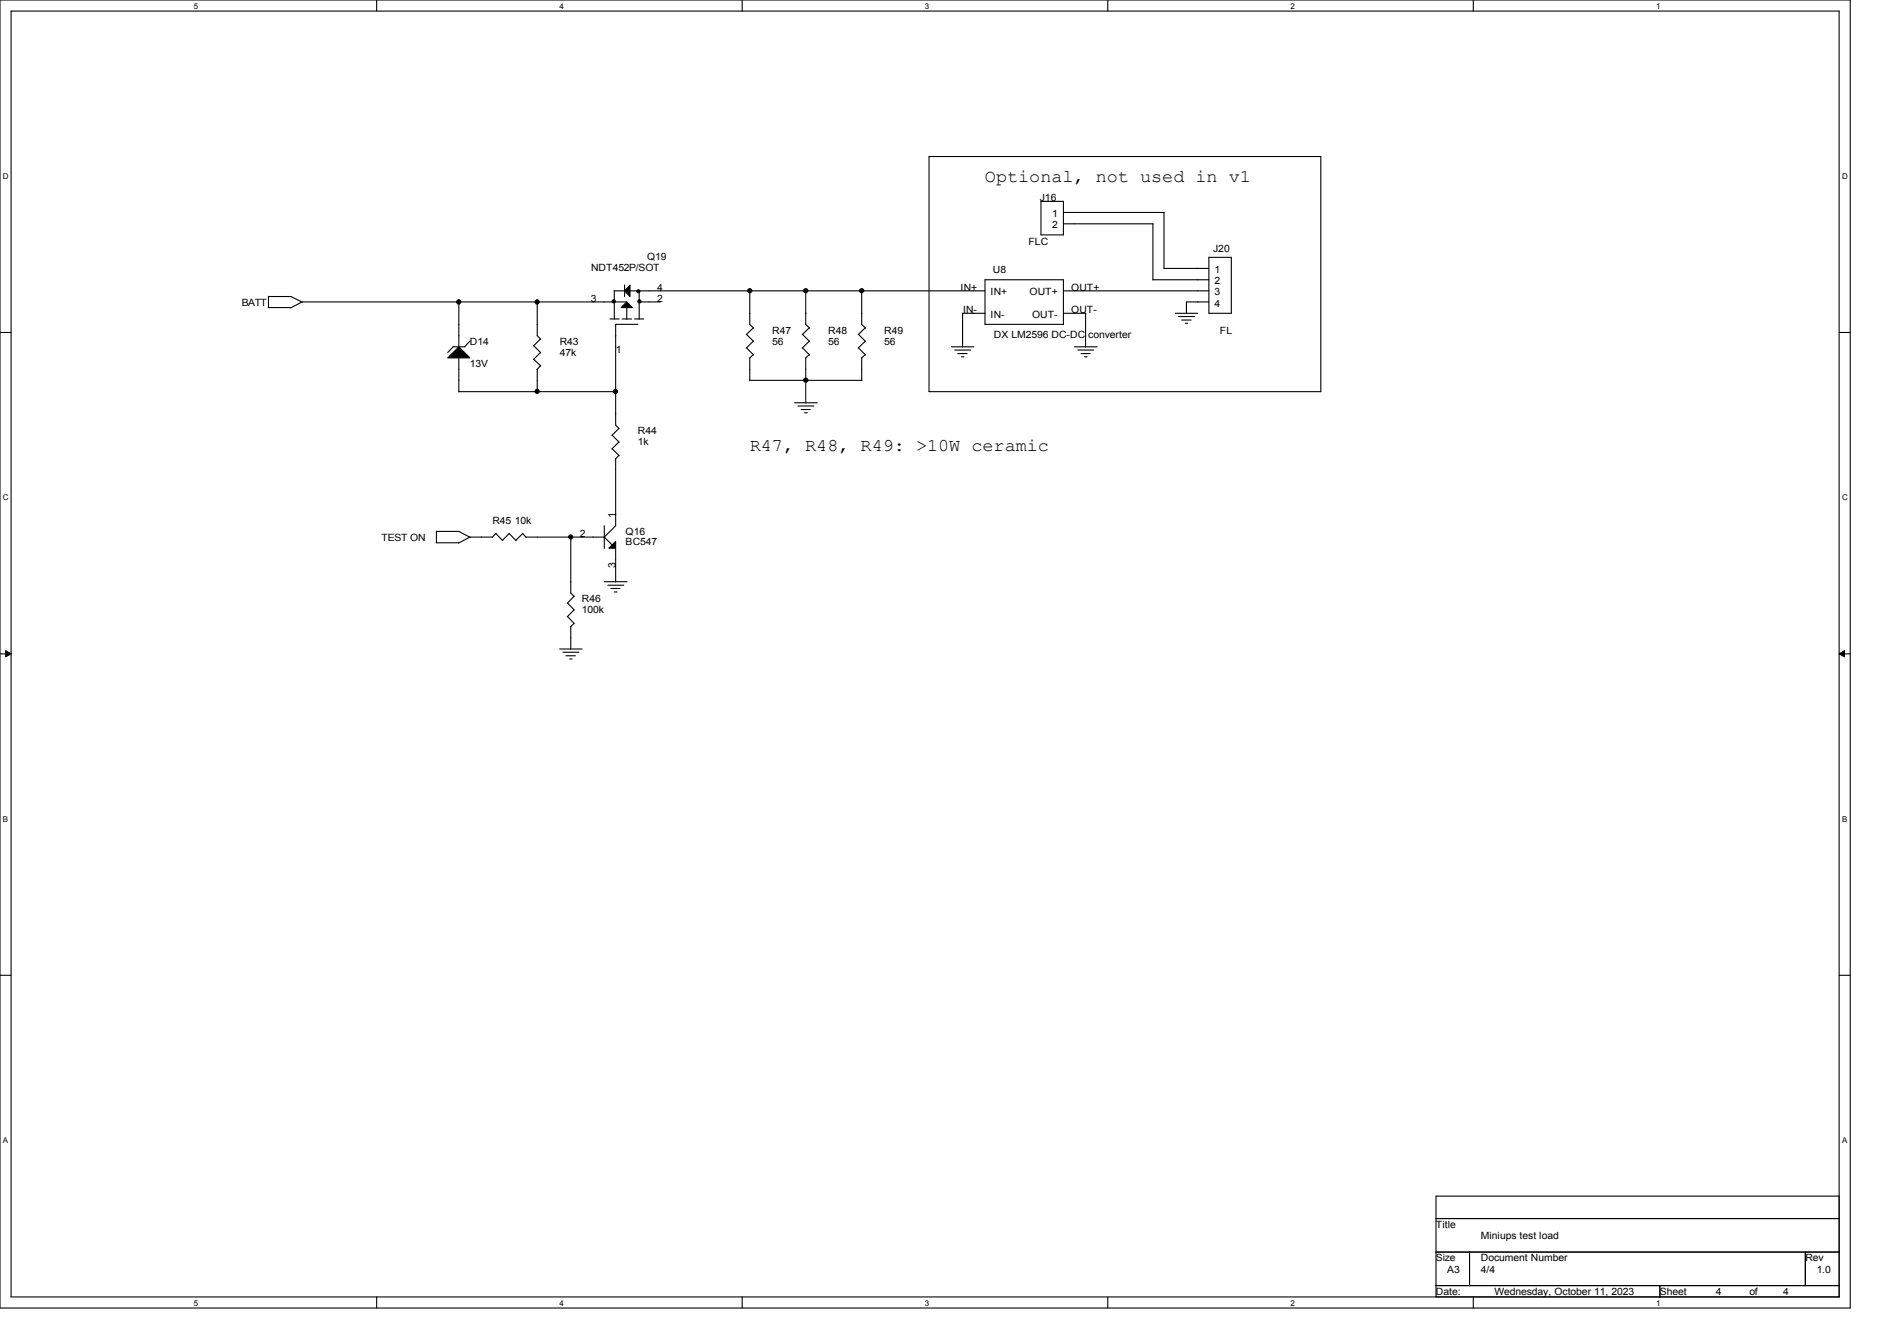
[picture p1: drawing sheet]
<svg xmlns="http://www.w3.org/2000/svg" width="297mm" height="210mm" viewBox="0 0 297 210" stroke-linecap="round" stroke-linejoin="round" font-family="sans-serif">
<path d="M0 0h289.7v204.9h-289.7zM1.7 1.7h286.3v201.4h-286.3z" fill="none" stroke="#000" stroke-width=".17"/>
<g fill="#fff">
<path d="M30.4 .2h.6v1.4h-.6z"/>
<path d="M30.4 203.3h.6v1.4h-.6z"/>
</g>
<path d="M59 0v1.7M59 203.1v1.8" fill="none" stroke="#000" stroke-width=".17"/>
<g fill="#fff">
<path d="M87.6 .2h.7v1.4h-.7z"/>
<path d="M87.6 203.3h.7v1.4h-.7z"/>
</g>
<path d="M116.2 0v1.7M116.2 203.1v1.8" fill="none" stroke="#000" stroke-width=".17"/>
<g fill="#fff">
<path d="M144.8 .2h.7v1.4h-.7z"/>
<path d="M144.8 203.3h.7v1.4h-.7z"/>
</g>
<path d="M173.4 0v1.7M173.4 203.1v1.8" fill="none" stroke="#000" stroke-width=".17"/>
<g fill="#fff">
<path d="M202.1 .2h.6v1.4h-.6z"/>
<path d="M202.1 203.3h.6v1.4h-.6z"/>
</g>
<path d="M230.7 0v1.7M230.7 203.1v1.8" fill="none" stroke="#000" stroke-width=".17"/>
<g fill="#fff">
<path d="M259.3 .2h.7v1.4h-.7z"/>
<path d="M259.3 203.3h.7v1.4h-.7z"/>
<path d="M.5 26.9h.9v1.4h-.9z"/>
<path d="M288.4 26.9h.9v1.4h-.9z"/>
<path d="M.5 77.2h.9v1.4h-.9z"/>
<path d="M288.4 77.2h.9v1.4h-.9z"/>
</g>
<path d="M0 52.1h1.7M288 52.1h1.7" fill="none" stroke="#000" stroke-width=".17"/>
<g fill="#fff">
<path d="M.5 127.6h.8v1.3h-.8z"/>
<path d="M288.4 127.6h.8v1.3h-.8z"/>
</g>
<path d="M0 102.4h1.7M288 102.4h1.7" fill="none" stroke="#000" stroke-width=".17"/>
<path d="M.9 101.9l.8 .5-.8 .5zM288 102.4l.8-.5v1z" fill="#000" stroke="#000" stroke-width=".16"/>
<g fill="#fff">
<path d="M.5 177.9h.8v1.4h-.8z"/>
<path d="M288.4 177.9h.8v1.4h-.8z"/>
</g>
<g fill="none" stroke="#000" stroke-width=".17">
<path d="M145.5 24.5h61.3v36.8h-61.3zM163 31.5h3.5v5.3h-3.5zM166.5 33.3h15.8M166.5 35.1h14.1M180.5 35.1v8.8M182.2 33.3v8.8M42 48.2h3.6M42 46.4h3.6M42 46.4v1.8M45.6 46.4l1.7 .9M71 54.3h1.8M71 54.3l-.9 .9"/>
<path d="M71.8 47.3v7M71.8 56v5.4M73.6 53.4l-.9 .9M83.6 54.1l1.1 1.1M83.6 56.3l1.1 1M84.1 47.3v5.3l.6 .5M84.1 57.8v3.6M84.6 53.1l-1.1 1.1M84.6 55.2l-1.1 1.1M84.6 57.3l-.5 .6M95.5 50h1.4M96.1 45.6h1.7"/>
<path d="M96.2 45.5v4.5M96.4 50.8h3.5M96.4 50.8v15.8l.5 .5M97.4 50h1.5M97.8 44.6v1.8M98.1 47.3h-50.8l-1.8 .9M98.1 48.2v1.8M98.6 45.6h55.6M99.4 50h1.4M100 47.3h3.4M100.1 45.6v4.4M116.9 52.4l1.1 1.1"/>
<path d="M116.9 54.5l1.1 1.1M117.4 45.6v5.2l.6 .6M117.4 56v3.6M117.4 59.6h17.6M117.9 51.4l-1.1 1M117.9 53.4l-1.1 1.1M117.9 55.5l-.6 .6M125.6 52.4l1.1 1.1M125.6 54.5l1.1 1.1M126.2 45.6v5.2l.5 .6M126.2 56v7.1M126.7 51.4l-1.1 1"/>
<path d="M126.7 53.4l-1.1 1.1M126.7 55.5l-.6 .6M134.4 52.4l1.1 1.1M134.4 54.5l1.1 1.1M134.9 45.6v5.2l.6 .6M134.9 56v3.6M135.5 51.4l-1.1 1M135.5 53.4l-1.1 1.1M135.5 55.5l-.6 .6M149 54.3h3.5M149.5 54.8h2.5M149.9 55.4h1.5"/>
<path d="M150.5 55.9h.4M154.2 49.1h-3.5v5.3M154.2 43.8h12.3v7h-12.3zM166.5 49.1h3.5M166.5 45.6h22.8M168.2 54.3h3.6M168.7 54.8h2.5M169.2 55.4h1.5M169.8 55.9h.4M170 49.1v5.3M180.5 43.8h8.8M182.2 42h7.1"/>
<path d="M184 49.1h3.5M184.5 49.6h2.5M185 50.1h1.5M185.6 50.6h.4M189.3 40.3h3.5v8.8h-3.5zM189.3 47.3h-3.5v1.8M71.8 61.3h24.6M95.8 68.2l1.1 1.1M95.8 70.3l1.1 1.1M96.4 71.8v10.5l-1.8 1.9M96.9 67.1l-1.1 1.1M96.9 69.2l-1.1 1.1"/>
<path d="M96.9 71.3l-.5 .6M124.4 63.1h3.6M124.9 63.6h2.5M125.4 64.1h1.5M126 64.6h.4M68.3 85h3.5M68.3 83.2h3.6M68.3 83.2v1.8M71.8 83.2l1.8 1M77.6 83.6l1.1 1.1M77.7 83.5l-.6 .6h-3.5l-1.8 .9M79.7 83.6l1.1 1.1"/>
<path d="M79.8 83.5l-1.1 1.1M81.8 83.6l.6 .6M81.9 83.5l-1.1 1.1M82.3 84.1h12.3l1.3 1.3M88.9 94.4l1 1.1M88.9 96.6l1 1.1M89.4 84.1v8.8l.5 .5M89.4 98.1v3.6M89.9 93.4l-1.1 1.1M89.9 95.5l-1.1 1.1M89.9 97.6l-.6 .6M94.6 91.1h3.6"/>
<path d="M94.6 82.3v3.6M95.2 91.7h2.5M95.6 92.2h1.5M96.2 92.7h.4M96.4 85.9v5.2M87.6 101.6h3.5M88.1 102.2h2.5M88.6 102.7h1.5M89.2 103.2h.4M0 152.7h1.7M288 152.7h1.7M224.8 187.3h63.2v15.8h-63.2z"/>
<path d="M224.8 190.8h63.2M224.8 196.1h63.2M230.1 196.1v5.2M282.7 196.1v5.2M224.8 201.3h63.2M259.9 201.3v1.8"/>
</g>
<g fill="#000" stroke="#000" stroke-width=".17">
<path d="M70.1 56l1.7-1.7 1.8 1.7zM97.2 48.2l.9-.9 .9 .9zM98.6 44.7v1.7l-.8-.8z"/>
<path d="M95.8 85.3l.6-.5v1.1h-1.1z" fill-rule="evenodd"/>
<circle cx="71.8" cy="47.3" r=".33"/>
<circle cx="84.1" cy="47.3" r=".33"/>
<circle cx="96.1" cy="47.2" r=".25"/>
<circle cx="100" cy="45.6" r=".24"/>
<circle cx="100.1" cy="47.2" r=".25"/>
<circle cx="117.4" cy="45.5" r=".33"/>
<circle cx="126.2" cy="59.5" r=".33"/>
<circle cx="126.2" cy="45.5" r=".33"/>
<circle cx="134.9" cy="45.5" r=".33"/>
<circle cx="84.1" cy="61.3" r=".33"/>
<circle cx="96.4" cy="61.3" r=".34"/>
<circle cx="89.3" cy="84.1" r=".32"/>
</g>
<g font-size="2.8">
<text x="154.2" y="28.5">Optional, not used in v1</text>
<text x="117.4" y="70.6">R47, R48, R49: &gt;10W ceramic</text>
</g>
<g font-size="1.6">
<text x="162.8" y="31.4">J16</text>
<text x="164.7" y="34">1</text>
<text x="164.7" y="35.8">2</text>
<text x="101.3" y="40.7">Q19</text>
<text x="161" y="38.4">FLC</text>
<text x="189.9" y="39.5">J20</text>
<text x="37.8" y="47.9">BATT</text>
<text x="92.5" y="47.2">3</text>
<text x="92.5" y="42.4">NDT452P/SOT</text>
<text x="102.9" y="47.2">2</text>
<text x="102.9" y="45.5">4</text>
<text x="150.4" y="45.5">IN+</text>
<text x="155.1" y="46.3">IN+</text>
<text x="155.4" y="42.8">U8</text>
<text x="161.2" y="46.3">OUT+</text>
<text x="167.7" y="45.5">OUT+</text>
<text x="190.2" y="42.8">1</text>
<text x="190.2" y="44.5">2</text>
<text x="190.2" y="46.3">3</text>
<text x="120.9" y="52.2">R47</text>
<text x="129.7" y="52.2">R48</text>
<text x="138.4" y="52.2">R49</text>
<text x="150.8" y="49">IN-</text>
<text x="155.1" y="49.8">IN-</text>
<text x="155.6" y="53">DX LM2596 DC-DC converter</text>
<text x="161.6" y="49.8">OUT-</text>
<text x="167.7" y="49">OUT-</text>
<text x="190.2" y="48">4</text>
<text x="191" y="52.2">FL</text>
<text x="73.6" y="54">D14</text>
<text x="73.6" y="57.5">13V</text>
<text x="87.6" y="54">R43</text>
<text x="87.6" y="55.8">47k</text>
<text x="96.4" y="55.2">1</text>
<text x="120.9" y="54">56</text>
<text x="129.7" y="54">56</text>
<text x="138.4" y="54">56</text>
<text x="99.9" y="68">R44</text>
<text x="99.9" y="69.8">1k</text>
<text x="77.1" y="82">R45 10k</text>
<text x="96.3" y="81.1" transform="rotate(-90 96.3 81.1)">1</text>
<text x="98" y="83.8">Q16</text>
<text x="59.7" y="84.7">TEST ON</text>
<text x="90.8" y="84.1">2</text>
<text x="96.3" y="88.9" transform="rotate(-90 96.3 88.9)">3</text>
<text x="98" y="85.4">BC547</text>
<text x="91.1" y="94.3">R46</text>
<text x="91.1" y="96.1">100k</text>
<text x="224.8" y="192.3">Title</text>
<text x="224.8" y="197.5">Size</text>
<text x="231.9" y="194">Miniups test load</text>
<text x="231.9" y="197.5">Document Number</text>
<text x="282.7" y="197.5">Rev</text>
<text x="224.8" y="202.8">Date:</text>
<text x="226.6" y="199.3">A3</text>
<text x="231.9" y="199.3">4/4</text>
<text x="234" y="202.8">Wednesday, October 11, 2023</text>
<text x="259.9" y="202.8">Sheet</text>
<text x="268.6" y="202.8">4</text>
<text x="273.9" y="202.8">of</text>
<text x="279.2" y="202.8">4</text>
<text x="284.4" y="199.3">1.0</text>
</g>
<g font-size="1.3">
<text x="30.4" y="1.4">5</text>
<text x="87.6" y="1.4">4</text>
<text x="144.8" y="1.4">3</text>
<text x="202.1" y="1.4">2</text>
<text x="259.3" y="1.4">1</text>
<text x=".5" y="28">D</text>
<text x="288.4" y="28">D</text>
<text x=".5" y="78.4">C</text>
<text x="288.4" y="78.4">C</text>
<text x=".5" y="128.7">B</text>
<text x="288.4" y="128.7">B</text>
<text x=".5" y="179">A</text>
<text x="288.4" y="179">A</text>
<text x="30.4" y="204.5">5</text>
<text x="87.6" y="204.5">4</text>
<text x="144.8" y="204.5">3</text>
<text x="202.1" y="204.5">2</text>
<text x="259.3" y="204.5">1</text>
</g>
</svg>
